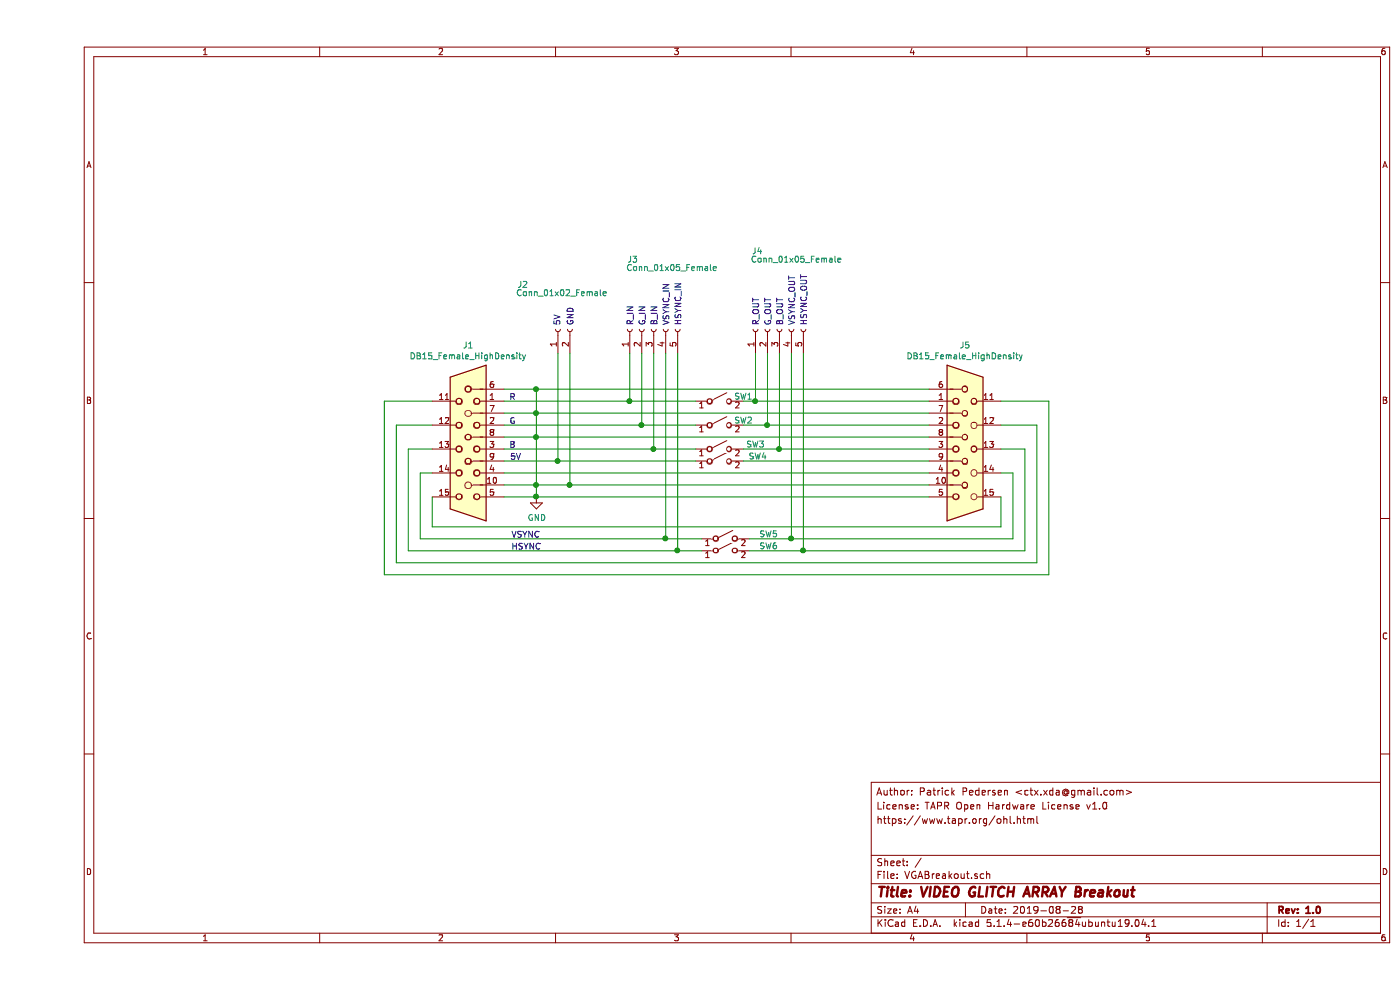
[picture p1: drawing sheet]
EESchema Schematic File Version 4
LIBS:VGABreakout-cache
EELAYER 30 0
EELAYER END
$Descr A4 11693 8268
encoding utf-8
Sheet 1 1
Title "VIDEO GLITCH ARRAY Breakout"
Date "2019-08-28"
Rev "1.0"
Comp ""
Comment1 ""
Comment2 "https://www.tapr.org/ohl.html"
Comment3 "License: TAPR Open Hardware License v1.0"
Comment4 "Author: Patrick Pedersen <ctx.xda@gmail.com>"
$EndDescr
$Comp
L Connector:DB15_Female_HighDensity J5
U 1 1
P 7750 3750
F 0 "J5" H 7750 4617 50  0000 C CNN
F 1 "DB15_Female_HighDensity" H 7750 4526 50  0000 C CNN
F 2 "Connector_Dsub:DSUB-15-HD_Female_Horizontal_P2.29x1.98mm_EdgePinOffset8.35mm_Housed_MountingHolesOffset10.89mm" H 6800 4150 50  0001 C CNN
F 3 "http://www.produktinfo.conrad.com/datenblaetter/1800000-1899999/001886861-da-01-en-BU_15P_HD_GEWINKELT_M__GEWINDE.PDF" H 6800 4150 50  0001 C CNN
	1    7750 3750
	1    0    0    -1  
$EndComp
Wire Wire Line
	3900 3350 4950 3350
Wire Wire Line
	5900 3350 6000 3350
$Comp
L Switch:SW_SPST SW2
U 1 1
P 5700 3550
F 0 "SW2" H 5900 3590 50  0000 C CNN
F 1 "SW_SPST" H 5700 3694 50  0001 C CNN
F 2 "VGABreakout:255SB" H 5700 3550 50  0001 C CNN
F 3 "https://www.gme.cz/data/attachments/dsh.631-467.1.pdf" H 5700 3550 50  0001 C CNN
	1    5700 3550
	1    0    0    -1  
$EndComp
$Comp
L Switch:SW_SPST SW3
U 1 1
P 5700 3750
F 0 "SW3" H 6000 3790 50  0000 C CNN
F 1 "SW_SPST" H 5700 3894 50  0001 C CNN
F 2 "VGABreakout:255SB" H 5700 3750 50  0001 C CNN
F 3 "https://www.gme.cz/data/attachments/dsh.631-467.1.pdf" H 5700 3750 50  0001 C CNN
	1    5700 3750
	1    0    0    -1  
$EndComp
Wire Wire Line
	5500 3550 5050 3550
Wire Wire Line
	7450 3950 3900 3950
Wire Wire Line
	3300 4150 3300 4400
Wire Wire Line
	3300 4400 8050 4400
Wire Wire Line
	8050 4400 8050 4150
Wire Wire Line
	3300 3950 3200 3950
Wire Wire Line
	3200 3950 3200 4500
Wire Wire Line
	8150 4500 8150 3950
Wire Wire Line
	8150 3950 8050 3950
Wire Wire Line
	3200 4500 5250 4500
$Comp
L Switch:SW_SPST SW5
U 1 1
P 5750 4500
F 0 "SW5" H 6110 4540 50  0000 C CNN
F 1 "SW_SPST" H 5750 4644 50  0001 C CNN
F 2 "VGABreakout:255SB" H 5750 4500 50  0001 C CNN
F 3 "https://www.gme.cz/data/attachments/dsh.631-467.1.pdf" H 5750 4500 50  0001 C CNN
	1    5750 4500
	1    0    0    -1  
$EndComp
Wire Wire Line
	5950 4500 6300 4500
Wire Wire Line
	3300 3750 3100 3750
Wire Wire Line
	3100 3750 3100 4600
Wire Wire Line
	8250 4600 8250 3750
Wire Wire Line
	8250 3750 8050 3750
Wire Wire Line
	3100 4600 5350 4600
$Comp
L Switch:SW_SPST SW6
U 1 1
P 5750 4600
F 0 "SW6" H 6110 4640 50  0000 C CNN
F 1 "SW_SPST" H 5750 4744 50  0001 C CNN
F 2 "VGABreakout:255SB" H 5750 4600 50  0001 C CNN
F 3 "https://www.gme.cz/data/attachments/dsh.631-467.1.pdf" H 5750 4600 50  0001 C CNN
	1    5750 4600
	1    0    0    -1  
$EndComp
Wire Wire Line
	5950 4600 6400 4600
Wire Wire Line
	3300 3550 3000 3550
Wire Wire Line
	3000 3550 3000 4700
Wire Wire Line
	3000 4700 8350 4700
Wire Wire Line
	8350 4700 8350 3550
Wire Wire Line
	8350 3550 8050 3550
Wire Wire Line
	3300 3350 2900 3350
Wire Wire Line
	2900 3350 2900 4800
Wire Wire Line
	2900 4800 8450 4800
Wire Wire Line
	8450 4800 8450 3350
Wire Wire Line
	8450 3350 8050 3350
Wire Wire Line
	5900 3750 6200 3750
Wire Wire Line
	3900 3750 5150 3750
Wire Wire Line
	3900 3850 4350 3850
$Comp
L Switch:SW_SPST SW4
U 1 1
P 5700 3850
F 0 "SW4" H 6020 3890 50  0000 C CNN
F 1 "SW_SPST" H 5700 3994 50  0001 C CNN
F 2 "VGABreakout:255SB" H 5700 3850 50  0001 C CNN
F 3 "https://www.gme.cz/data/attachments/dsh.631-467.1.pdf" H 5700 3850 50  0001 C CNN
	1    5700 3850
	1    0    0    -1  
$EndComp
Wire Wire Line
	5900 3850 7450 3850
$Comp
L Connector:Conn_01x05_Female J3
U 1 1
P 5150 2750
F 0 "J3" V 5730 2970 50  0000 R CNN
F 1 "Conn_01x05_Female" V 5660 2980 50  0000 R CNN
F 2 "Connector_PinHeader_2.54mm:PinHeader_1x05_P2.54mm_Vertical" H 5150 2750 50  0001 C CNN
F 3 "~" H 5150 2750 50  0001 C CNN
	1    5150 2750
	0    -1   -1   0   
$EndComp
$Comp
L Connector:Conn_01x05_Female J4
U 1 1
P 6200 2750
F 0 "J4" V 6850 2980 50  0000 R CNN
F 1 "Conn_01x05_Female" V 6780 2990 50  0000 R CNN
F 2 "Connector_PinHeader_2.54mm:PinHeader_1x05_P2.54mm_Vertical" H 6200 2750 50  0001 C CNN
F 3 "~" H 6200 2750 50  0001 C CNN
	1    6200 2750
	0    -1   -1   0   
$EndComp
Wire Wire Line
	4950 2950 4950 3350
Connection ~ 4950 3350
Wire Wire Line
	4950 3350 5500 3350
Wire Wire Line
	5050 2950 5050 3550
Connection ~ 5050 3550
Wire Wire Line
	5050 3550 3900 3550
Wire Wire Line
	5150 2950 5150 3750
Connection ~ 5150 3750
Wire Wire Line
	5150 3750 5500 3750
Wire Wire Line
	5250 2950 5250 4500
Connection ~ 5250 4500
Wire Wire Line
	5250 4500 5550 4500
Wire Wire Line
	5350 2950 5350 4600
Connection ~ 5350 4600
Wire Wire Line
	5350 4600 5550 4600
Wire Wire Line
	6000 2950 6000 3350
Connection ~ 6000 3350
Wire Wire Line
	6000 3350 7450 3350
Wire Wire Line
	3900 3650 4170 3650
Wire Wire Line
	7450 3550 6100 3550
Wire Wire Line
	6100 2950 6100 3550
Connection ~ 6100 3550
Wire Wire Line
	6100 3550 5900 3550
Wire Wire Line
	6200 2950 6200 3750
Connection ~ 6200 3750
Wire Wire Line
	6200 3750 7450 3750
Wire Wire Line
	6300 2950 6300 4500
Connection ~ 6300 4500
Wire Wire Line
	6300 4500 8150 4500
Wire Wire Line
	6400 2950 6400 4600
Connection ~ 6400 4600
Wire Wire Line
	6400 4600 8250 4600
$Comp
L Connector:Conn_01x02_Female J2
U 1 1
P 4350 2750
F 0 "J2" V 4720 3090 50  0000 R CNN
F 1 "Conn_01x02_Female" V 4650 3100 50  0000 R CNN
F 2 "Connector_PinHeader_2.54mm:PinHeader_1x02_P2.54mm_Vertical" H 4350 2750 50  0001 C CNN
F 3 "~" H 4350 2750 50  0001 C CNN
	1    4350 2750
	0    -1   -1   0   
$EndComp
Wire Wire Line
	4350 2950 4350 3850
Connection ~ 4350 3850
Wire Wire Line
	4350 3850 5500 3850
Wire Wire Line
	4450 2950 4450 4050
Connection ~ 4450 4050
Wire Wire Line
	4450 4050 7450 4050
$Comp
L Connector:DB15_Female_HighDensity J1
U 1 1
P 3600 3750
F 0 "J1" H 3600 4617 50  0000 C CNN
F 1 "DB15_Female_HighDensity" H 3600 4526 50  0000 C CNN
F 2 "Connector_Dsub:DSUB-15-HD_Female_Horizontal_P2.29x1.98mm_EdgePinOffset8.35mm_Housed_MountingHolesOffset10.89mm" H 2650 4150 50  0001 C CNN
F 3 "http://www.produktinfo.conrad.com/datenblaetter/1800000-1899999/001886861-da-01-en-BU_15P_HD_GEWINKELT_M__GEWINDE.PDF" H 2650 4150 50  0001 C CNN
	1    3600 3750
	-1   0    0    -1  
$EndComp
Text Notes 3950 3850 0    50   ~ 0
5V
Text Notes 4380 2720 1    50   ~ 0
5V
Text Notes 4490 2720 1    50   ~ 0
GND
Text Notes 4990 2720 1    50   ~ 0
R_IN
Text Notes 5090 2720 1    50   ~ 0
G_IN
Text Notes 5190 2720 1    50   ~ 0
B_IN
Text Notes 5290 2720 1    50   ~ 0
VSYNC_IN
Text Notes 5390 2720 1    50   ~ 0
HSYNC_IN
Text Notes 6040 2720 1    50   ~ 0
R_OUT
Text Notes 6140 2720 1    50   ~ 0
G_OUT
Text Notes 6240 2720 1    50   ~ 0
B_OUT
Text Notes 6340 2720 1    50   ~ 0
VSYNC_OUT
Text Notes 6440 2720 1    50   ~ 0
HSYNC_OUT
Text Notes 4000 3350 2    50   ~ 0
R
Text Notes 4000 3550 2    50   ~ 0
G
Text Notes 4000 3750 2    50   ~ 0
B
Text Notes 3960 4600 0    50   ~ 0
HSYNC
Text Notes 3960 4500 0    50   ~ 0
VSYNC
Wire Wire Line
	7450 3450 4170 3450
$Comp
L Switch:SW_SPST SW1
U 1 1
P 5700 3350
F 0 "SW1" H 5900 3390 50  0000 C CNN
F 1 "SW_SPST" H 5700 3494 50  0001 C CNN
F 2 "VGABreakout:255SB" H 5700 3350 50  0001 C CNN
F 3 "https://www.gme.cz/data/attachments/dsh.631-467.1.pdf" H 5700 3350 50  0001 C CNN
	1    5700 3350
	1    0    0    -1  
$EndComp
Wire Wire Line
	7450 4150 4170 4150
Wire Wire Line
	3900 4050 4170 4050
Wire Wire Line
	4170 4150 4170 4050
Connection ~ 4170 4150
Wire Wire Line
	4170 4150 3900 4150
Connection ~ 4170 4050
Wire Wire Line
	4170 4050 4450 4050
Wire Wire Line
	3900 3250 4170 3250
Connection ~ 4170 3250
Wire Wire Line
	4170 3250 7450 3250
Connection ~ 4170 3450
Wire Wire Line
	4170 3450 3900 3450
Wire Wire Line
	4170 3450 4170 3250
Wire Wire Line
	4170 3450 4170 3650
Connection ~ 4170 3650
Wire Wire Line
	4170 3650 7450 3650
Wire Wire Line
	4170 3650 4170 4050
$Comp
L power:GND #PWR?
U 1 1
P 4170 4150
F 0 "#PWR?" H 4170 3900 50  0001 C CNN
F 1 "GND" H 4175 3977 50  0000 C CNN
F 2 "" H 4170 4150 50  0001 C CNN
F 3 "" H 4170 4150 50  0001 C CNN
	1    4170 4150
	1    0    0    -1  
$EndComp
$EndSCHEMATC
